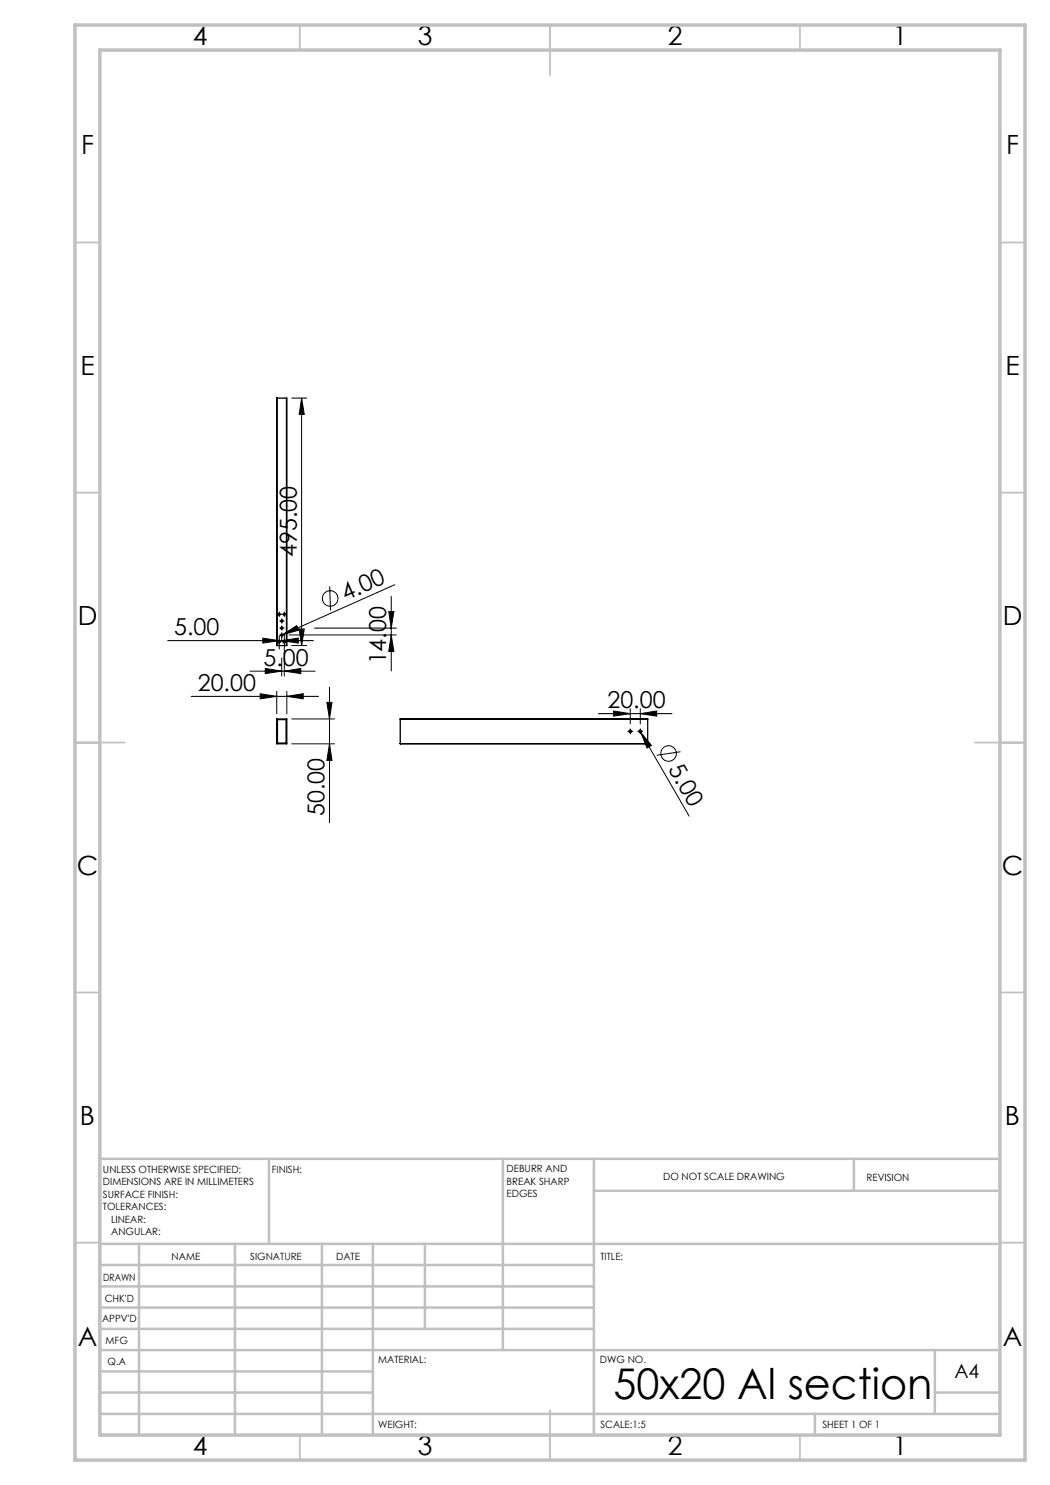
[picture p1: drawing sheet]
<svg xmlns="http://www.w3.org/2000/svg" width="210mm" height="297mm" viewBox="0 0 210 297" stroke-linecap="round" stroke-linejoin="round" font-family="sans-serif">
<g fill="none" stroke="#000" stroke-width=".2">
<path d="M58.3 79.6h3M60.3 79.6v49.5M60.3 79.6l.6 3.3h-1.1zM65.9 117.3l.2 4.8M78.2 119.3v14.9M79 116.9l-22.4 10M33.5 128.1h29.2M38.2 139.3h25.5M50 134.2h13M52 138.7l3.4 .6-3.4 .5zM52.6 127.6l3.2 .5-3.2 .5zM53.1 133.7l3.2 .5-3.2 .5z"/>
<path d="M55.4 138.3v4.5M55.6 128.4h.5M55.6 122.9h.5M55.8 127.1v2.7M55.8 122.6v.5M56.1 125.6h.5M56.1 124.2h.5M56.1 127h.5M56.3 128.1l3.4-.5v1zM56.3 131.6v3.6M56.3 124v.5M56.3 125.4v.5"/>
<path d="M56.3 126.7v1.4M56.6 126.9l2.7-1.8 .5 .9zM56.6 126.9l-.4 .2M56.6 128.4h.5M56.6 122.9h.5M56.9 134.2l3.2-.5v1zM56.9 126.9v8.3M56.9 122.6v.5M57.4 139.3l3.2-.6v1.1zM57.4 138.3v4.5M57.8 127h21.5M58.3 129.1h3"/>
<path d="M59.8 125.8h1.1l-.6 3.3zM62.9 125.6h16.4M65.9 137.4v27.1M77.8 122.3h1l-.6 3.3zM78.2 127l.6 3.3h-1zM58.3 143.8h8.6M58.3 148.8h8.6M65.4 140.5h1l-.5 3.3zM65.9 148.8l.5 3.3h-1zM119.7 142.7h14.7M122.7 142.2l3.3 .5-3.3 .5zM125.8 146.3h.5"/>
<path d="M126 141.7v3.1M126 146v.5M127.8 146.3h.5M127.9 146l.3 .5M128.1 146v.5M128.1 142.7l3.2-.5v1zM128.1 141.7v3.1M128.2 146.5l2.1 2.6-.9 .5zM128.2 146.5l9.6 16.7M136.1 150.4l-4.8 .7"/>
<circle cx="66" cy="119.7" r="1.55"/>
<circle cx="133.7" cy="150.7" r="1.55"/>
</g>
<g fill="none" stroke="#000" stroke-width=".2" stroke-dasharray="15.2 1.3 1.3 1.3">
<path d="M55.6 128.3h-.2M55.6 122.8h-.2M55.9 128.1v-.2M55.9 128.6v.2M55.9 122.6v-.2M55.9 123.1v.2M56.1 128.3h.2M56.1 125.6h-.2M56.1 122.8h.2M56.1 124.2h-.2M56.1 127h-.2M56.4 125.3v-.2"/>
<path d="M56.4 125.8v.2M56.4 123.9v-.2M56.4 124.4v.2M56.4 126.7v-.2M56.4 127.2v.2M56.6 125.6h.2M56.6 122.8h-.2M56.6 124.2h.2M56.6 127h.2M56.6 128.3h-.2M56.9 122.6v-.2M56.9 123.1v.2"/>
<path d="M56.9 128.1v-.2M56.9 128.6v.2M57.1 122.8h.2M57.1 128.3h.2M125.8 146.3h-.2M126.1 146v-.2M126.1 146.5v.3M126.3 146.3h.3M127.8 146.3h-.2M128.1 146v-.2M128.1 146.5v.3M128.3 146.3h.3"/>
</g>
<g fill="none" stroke="#c0c0c0" stroke-width=".35">
<path d="M60 5v5M110 5v10M160 5v5M15 48.5h5M200 48.5h5M15 98.5h5M200 98.5h5M15 148.5h10M195 148.5h10M15 198.5h5M200 198.5h5M15 248.5h5"/>
<path d="M200 248.5h5M60 287v5M110 282v10M160 287v5"/>
</g>
<g fill="none" stroke="#c0c0c0" stroke-width=".5">
<path d="M53.8 231.8v17M100.6 231.8v38.2M118.8 231.8v55.2M118.8 238.2h81.2M170.8 231.8v6.4M200 231.8h-180v55.2M20 248.8h180M20 257.3h98.8M20 253h98.8M27.8 248.8v38.2M47 248.8v38.2M64.4 248.8v38.2"/>
<path d="M74.6 248.8v38.2M85 248.8v17M20 265.8h98.8M20 261.5h98.8M20 278.5h54.6M20 274.3h54.6M20 270h180M187 278.5h13M187 270v12.8M20 282.8h180M163 282.8v4.2"/>
</g>
<path d="M15 5h190v287h-190zM20 10h180v277h-180z" fill="none" stroke="#c0c0c0" stroke-width=".7"/>
<g fill="#000">
<path d="M56.6 126.9l2.7-1.8 .5 .9zM128.2 146.5l2.1 2.6-.9 .5z"/>
<path d="M52 138.7l3.4 .6-3.4 .5zM57.4 139.3l3.2-.6v1.1zM52.6 127.6l3.2 .5-3.2 .5zM56.3 128.1l3.4-.5v1zM122.7 142.2l3.3 .5-3.3 .5zM128.1 142.7l3.2-.5v1z"/>
<path d="M56.9 134.2l3.2-.5v1zM53.1 133.7l3.2 .5-3.2 .5z"/>
<path d="M78.2 127l.6 3.3h-1zM77.8 122.3h1l-.6 3.3z"/>
<path d="M65.4 140.5h1l-.5 3.3zM65.9 148.8l.5 3.3h-1zM60.3 79.6l.6 3.3h-1.1zM59.8 125.8h1.1l-.6 3.3z"/>
</g>
<g fill="none" stroke="#000" stroke-width=".25">
<path d="M55.4 79.6v49.5M55.4 79.6h1.9M57.3 79.6v49.5M55.4 129.1h1.9M55.4 143.8h2v5h-2zM55.5 143.9h1.7v4.7h-1.7zM80 148.7v.1M80 143.8h.1M80 143.8h49.5M80 148.7h49.5M80 143.8v4.9M129.5 148.7v.1"/>
<path d="M129.5 143.8h.1M129.5 143.8v4.9"/>
<circle cx="55.8" cy="128.4" r=".19"/>
<circle cx="55.9" cy="122.9" r=".2"/>
<circle cx="56.3" cy="124.2" r=".2"/>
<circle cx="56.4" cy="127" r=".21"/>
<circle cx="56.4" cy="125.6" r=".2"/>
<circle cx="56.9" cy="122.9" r=".21"/>
<circle cx="56.9" cy="128.4" r=".19"/>
<circle cx="126.1" cy="146.3" r=".26"/>
<circle cx="128.1" cy="146.3" r=".26"/>
</g>
<text font-size="8.5" x="122.7" y="279.7">50x20 Al section</text>
<g font-size="5.3">
<text x="38.5" y="9">4</text>
<text x="83.5" y="9">3</text>
<text x="133.6" y="9">2</text>
<text x="178.6" y="9">1</text>
<text x="16.2" y="30.8">F</text>
<text x="201.2" y="30.8">F</text>
<text x="16.1" y="75">E</text>
<text x="201.1" y="75">E</text>
<text x="15.5" y="125">D</text>
<text x="200.5" y="125">D</text>
<text x="15.4" y="175">C</text>
<text x="200.4" y="175">C</text>
<text x="16" y="225">B</text>
<text x="201" y="225">B</text>
<text x="15.5" y="269.3">A</text>
<text x="200.5" y="269.3">A</text>
<text x="38.5" y="291">4</text>
<text x="83.5" y="291">3</text>
<text x="133.6" y="291">2</text>
<text x="178.6" y="291">1</text>
</g>
<g font-size="4.7">
<text x="59.3" y="111.5" transform="rotate(-90 59.3 111.5)">495.00</text>
<text x="69.1" y="120.2" transform="rotate(-24 69.1 120.2)">4.00</text>
<text x="34.8" y="127.1">5.00</text>
<text x="52.7" y="133.2">5.00</text>
<text x="77.3" y="132.9" transform="rotate(-90 77.3 132.9)">14.00</text>
<text x="39.6" y="138.2">20.00</text>
<text x="121.5" y="141.7">20.00</text>
<text x="133.5" y="153.8" transform="rotate(60 133.5 153.8)">5.00</text>
<text x="64.9" y="163.2" transform="rotate(-90 64.9 163.2)">50.00</text>
</g>
<text font-size="3.9" x="190.9" y="275.5">A4</text>
<g font-size="2">
<text x="20.6" y="234.6">UNLESS OTHERWISE SPECIFIED:</text>
<text x="20.6" y="237.1">DIMENSIONS ARE IN MILLIMETERS</text>
<text x="20.6" y="239.6">SURFACE FINISH:</text>
<text x="54.4" y="234.6">FINISH:</text>
<text x="101.3" y="234.5">DEBURR AND</text>
<text x="101.3" y="237">BREAK SHARP</text>
<text x="101.3" y="239.5">EDGES</text>
<text x="132.6" y="236">DO NOT SCALE DRAWING</text>
<text x="173.3" y="236.2">REVISION</text>
<text x="20.6" y="242.1">TOLERANCES:</text>
<text x="22.2" y="244.6">LINEAR:</text>
<text x="22.2" y="247.1">ANGULAR:</text>
<text x="34.3" y="252">NAME</text>
<text x="50" y="251.9">SIGNATURE</text>
<text x="67.2" y="251.9">DATE</text>
<text x="120.1" y="251.9">TITLE:</text>
<text x="20.6" y="256.1">DRAWN</text>
<text x="20.9" y="260.3">CHK'D</text>
<text x="20.4" y="264.4">APPV'D</text>
<text x="21.1" y="268.8">MFG</text>
<text x="21.5" y="273">Q.A</text>
<text x="75.6" y="272.5">MATERIAL:</text>
<text x="120" y="272.5">DWG NO.</text>
<text x="75.6" y="285.5">WEIGHT:</text>
<text x="120.1" y="285.6">SCALE:1:5</text>
<text x="164.5" y="285.6">SHEET 1 OF 1</text>
</g>
</svg>
